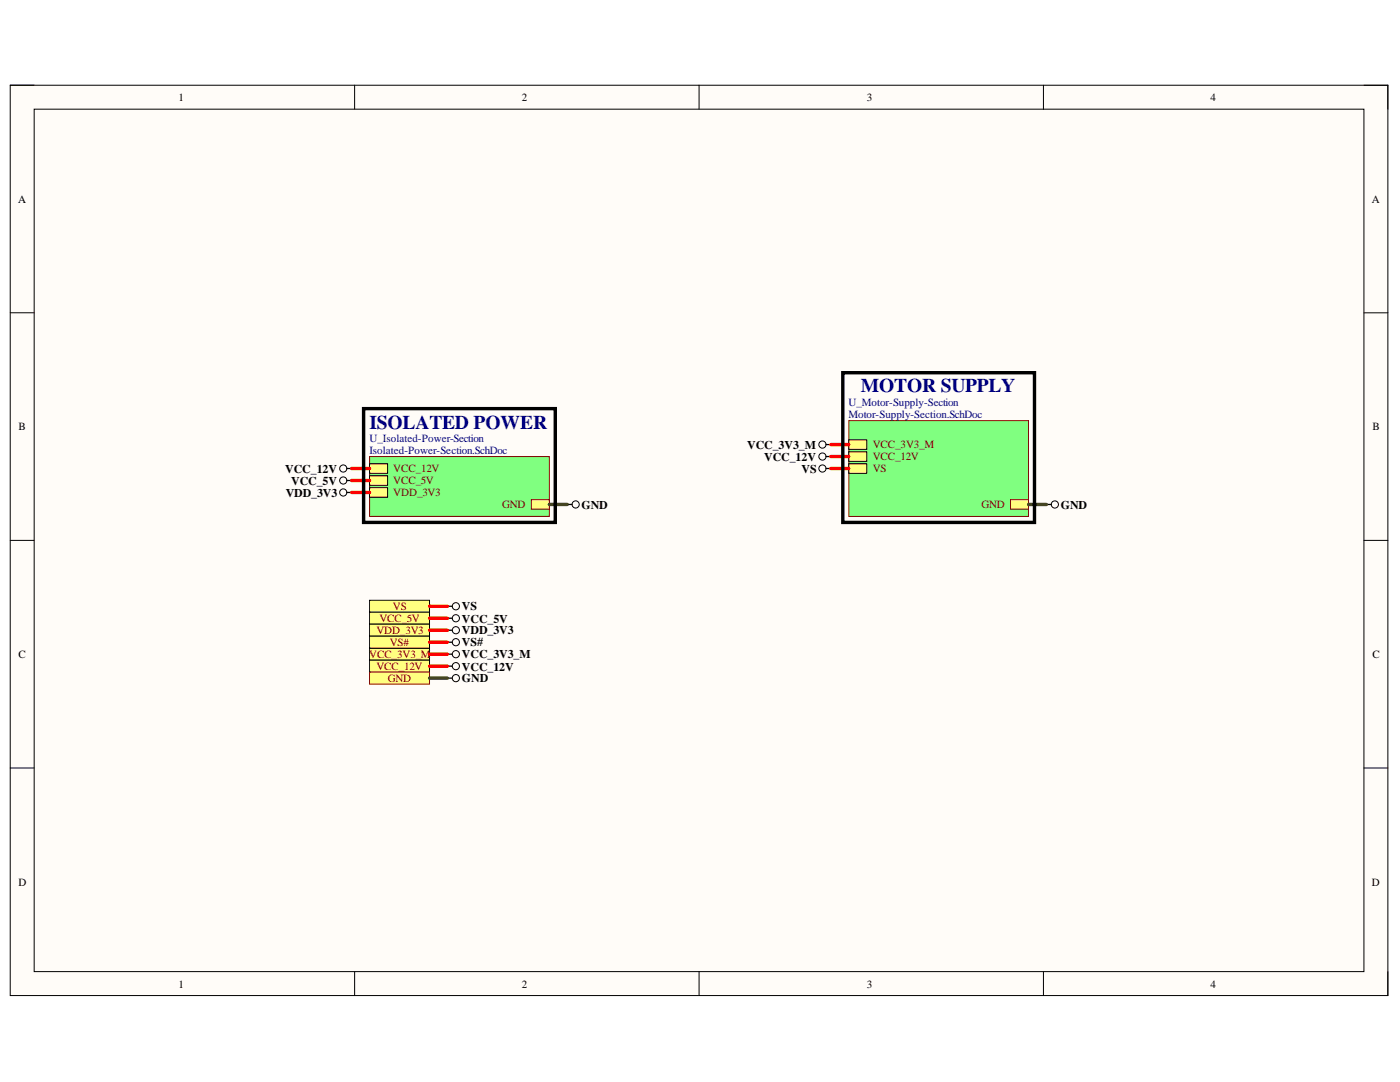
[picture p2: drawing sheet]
<svg xmlns="http://www.w3.org/2000/svg" width="279mm" height="216mm" viewBox="0 0 279 216" stroke-linecap="round" stroke-linejoin="round" font-family="sans-serif">
<path d="M2 17h275v181.7h-275z" fill-rule="evenodd" fill="#fffcf8"/>
<path d="M2 17h275v181.7h-275z" fill="none" stroke="#000" stroke-width=".2"/>
<path d="M6.8 21.8h265.4v172.1h-265.4z" fill-rule="evenodd" fill="#fffcf8"/>
<g fill="none" stroke="#000" stroke-width=".2">
<path d="M2 17h4.8M70.8 17v4.8M139.5 17v4.8M208.2 17v4.8M272.2 17h4.8v4.8M6.8 21.8h265.4v172.1h-265.4zM2 62.4h4.8M272.2 62.4h4.8M2 107.8h4.8M272.2 107.8h4.8M2 153.2h4.8M272.2 153.2h4.8"/>
<path d="M70.8 193.9v4.8M139.5 193.9v4.8M208.2 193.9v4.8M277 193.9v4.8"/>
</g>
<path d="M73.8 91.1h35.8v11.9h-35.8z" fill-rule="evenodd" fill="#80ff80"/>
<path d="M73.8 91.1h35.8v11.9h-35.8z" fill="none" stroke="#800000" stroke-width=".2"/>
<path d="M106 99.7h3.6v1.9h-3.6z" fill-rule="evenodd" fill="#ffff80"/>
<path d="M106 99.7h3.6v1.9h-3.6z" fill="none" stroke="#800000" stroke-width=".2"/>
<path d="M73.8 92.5h3.5v1.9h-3.5z" fill-rule="evenodd" fill="#ffff80"/>
<path d="M73.8 92.5h3.5v1.9h-3.5z" fill="none" stroke="#000" stroke-width=".2"/>
<path d="M73.8 94.9h3.5v1.9h-3.5z" fill-rule="evenodd" fill="#ffff80"/>
<path d="M73.8 94.9h3.5v1.9h-3.5z" fill="none" stroke="#000" stroke-width=".2"/>
<path d="M73.8 97.3h3.5v1.9h-3.5z" fill-rule="evenodd" fill="#ffff80"/>
<path d="M73.8 97.3h3.5v1.9h-3.5z" fill="none" stroke="#000" stroke-width=".2"/>
<path d="M169.4 83.9h35.9v19.2h-35.9z" fill-rule="evenodd" fill="#80ff80"/>
<path d="M169.4 83.9h35.9v19.2h-35.9z" fill="none" stroke="#800000" stroke-width=".2"/>
<path d="M169.4 87.8h3.6v1.9h-3.6z" fill-rule="evenodd" fill="#ffff80"/>
<path d="M169.4 87.8h3.6v1.9h-3.6z" fill="none" stroke="#000" stroke-width=".2"/>
<path d="M169.4 90.1h3.6v2h-3.6z" fill-rule="evenodd" fill="#ffff80"/>
<path d="M169.4 90.1h3.6v2h-3.6z" fill="none" stroke="#000" stroke-width=".2"/>
<path d="M201.7 99.7h3.6v1.9h-3.6z" fill-rule="evenodd" fill="#ffff80"/>
<path d="M201.7 99.7h3.6v1.9h-3.6z" fill="none" stroke="#800000" stroke-width=".2"/>
<path d="M169.4 92.5h3.6v1.9h-3.6z" fill-rule="evenodd" fill="#ffff80"/>
<g fill="none" stroke="#000" stroke-width=".2">
<path d="M169.4 92.5h3.6v1.9h-3.6z"/>
<circle cx="68.5" cy="93.5" r=".72"/>
<circle cx="114.9" cy="100.7" r=".72"/>
<circle cx="210.5" cy="100.7" r=".72"/>
</g>
<path d="M69.2 93.5h1M113.2 100.7h1M208.8 100.7h1" fill="none" stroke="#000" stroke-width=".25"/>
<path d="M73.8 119.8h11.9v2.4h-11.9z" fill-rule="evenodd" fill="#ffff80"/>
<g fill="none" stroke="#000" stroke-width=".2">
<path d="M73.8 119.8h11.9v2.4h-11.9z"/>
<circle cx="91" cy="121" r=".72"/>
</g>
<path d="M89.3 121h1" fill="none" stroke="#000" stroke-width=".25"/>
<path d="M73.8 122.2h11.9v2.4h-11.9z" fill-rule="evenodd" fill="#ffff80"/>
<g fill="none" stroke="#000" stroke-width=".2">
<path d="M73.8 122.2h11.9v2.4h-11.9z"/>
<circle cx="91" cy="123.4" r=".72"/>
</g>
<path d="M89.3 123.4h1" fill="none" stroke="#000" stroke-width=".25"/>
<path d="M73.8 124.6h11.9v2.4h-11.9z" fill-rule="evenodd" fill="#ffff80"/>
<g fill="none" stroke="#000" stroke-width=".2">
<path d="M73.8 124.6h11.9v2.4h-11.9z"/>
<circle cx="91" cy="125.8" r=".72"/>
</g>
<path d="M89.3 125.8h1" fill="none" stroke="#000" stroke-width=".25"/>
<path d="M73.8 129.3h11.9v2.4h-11.9z" fill-rule="evenodd" fill="#ffff80"/>
<g fill="none" stroke="#000" stroke-width=".2">
<path d="M73.8 129.3h11.9v2.4h-11.9z"/>
<circle cx="91" cy="130.5" r=".72"/>
</g>
<path d="M89.3 130.5h1" fill="none" stroke="#000" stroke-width=".25"/>
<path d="M73.8 131.7h11.9v2.4h-11.9z" fill-rule="evenodd" fill="#ffff80"/>
<g fill="none" stroke="#000" stroke-width=".2">
<path d="M73.8 131.7h11.9v2.4h-11.9z"/>
<circle cx="91" cy="132.9" r=".72"/>
</g>
<path d="M89.3 132.9h1" fill="none" stroke="#000" stroke-width=".25"/>
<path d="M73.8 134.1h11.9v2.4h-11.9z" fill-rule="evenodd" fill="#ffff80"/>
<path d="M73.8 134.1h11.9v2.4h-11.9z" fill="none" stroke="#800000" stroke-width=".2"/>
<circle cx="91" cy="135.3" r=".72" fill="none" stroke="#000" stroke-width=".2"/>
<path d="M89.3 135.3h1" fill="none" stroke="#000" stroke-width=".25"/>
<path d="M73.8 127h11.9v2.3h-11.9z" fill-rule="evenodd" fill="#ffff80"/>
<g fill="none" stroke="#000" stroke-width=".2">
<path d="M73.8 127h11.9v2.3h-11.9z"/>
<circle cx="68.5" cy="95.9" r=".72"/>
<circle cx="68.5" cy="98.3" r=".72"/>
<circle cx="164.1" cy="93.5" r=".72"/>
<circle cx="164.1" cy="91.1" r=".72"/>
<circle cx="164.1" cy="88.7" r=".72"/>
<circle cx="91" cy="128.1" r=".72"/>
</g>
<path d="M69.2 95.9h1M69.2 98.3h1M164.8 88.7h1M164.8 91.1h1M164.8 93.5h1M89.3 128.1h1" fill="none" stroke="#000" stroke-width=".25"/>
<path d="M70.2 98.3h3.6M70.2 95.9h3.6M70.2 93.5h3.6M165.8 93.5h3.6M165.8 91.1h3.6M165.8 88.7h3.6M85.7 132.9h3.6M85.7 130.5h3.6M85.7 128.1h3.6M85.7 125.8h3.6M85.7 123.4h3.6M85.7 121h3.6" fill="none" stroke="#f00" stroke-width=".68"/>
<path d="M109.6 100.7h3.6M205.3 100.7h3.5M85.7 135.3h3.6" fill="none" stroke="#274e13" stroke-width=".68"/>
<path d="M168.2 74.4h38.3v29.8h-38.3zM72.6 81.5h38.2v22.7h-38.2z" fill="none" stroke="#000" stroke-width=".68"/>
<g font-size="3.9" fill="#000080">
<text x="171.8" y="78.3">MOTOR SUPPLY</text>
<text x="73.8" y="85.5">ISOLATED POWER</text>
</g>
<g font-size="2.4">
<text x="149.1" y="89.6">VCC_3V3_M</text>
<text x="56.9" y="94.3">VCC_12V</text>
<text x="152.5" y="91.9">VCC_12V</text>
<text x="160" y="94.3">VS</text>
<text x="57" y="99.1">VDD_3V3</text>
<text x="58.1" y="96.8">VCC_5V</text>
<text x="116.1" y="101.5">GND</text>
<text x="211.7" y="101.5">GND</text>
<text x="92.2" y="121.8">VS</text>
<text x="92.2" y="124.2">VCC_5V</text>
<text x="92.2" y="126.6">VDD_3V3</text>
<text x="92.2" y="131.3">VCC_3V3_M</text>
<text x="92.2" y="129">VS#</text>
<text x="92.2" y="133.8">VCC_12V</text>
<text x="92.2" y="136.2">GND</text>
</g>
<g font-size="2.2">
<text x="35.6" y="20.1">1</text>
<text x="104.1" y="20.1">2</text>
<text x="173" y="20.1">3</text>
<text x="241.6" y="20.1">4</text>
<text x="3.6" y="40.4">A</text>
<text x="273.8" y="40.4">A</text>
<text x="3.7" y="85.8">B</text>
<text x="273.9" y="85.8">B</text>
<text x="3.7" y="131.3">C</text>
<text x="273.9" y="131.3">C</text>
<text x="3.7" y="176.7">D</text>
<text x="273.8" y="176.7">D</text>
<text x="35.6" y="197">1</text>
<text x="104.1" y="197">2</text>
<text x="173" y="197">3</text>
<text x="241.6" y="197">4</text>
</g>
<g font-size="2.2" fill="#000080">
<text x="169.3" y="81.1">U_Motor-Supply-Section</text>
<text x="169.3" y="83.5">Motor-Supply-Section.SchDoc</text>
<text x="73.8" y="88.3">U_Isolated-Power-Section</text>
<text x="73.8" y="90.7">Isolated-Power-Section.SchDoc</text>
</g>
<g font-size="2.2" fill="#800000">
<text x="174.2" y="89.5">VCC_3V3_M</text>
<text x="78.5" y="94.2">VCC_12V</text>
<text x="174.2" y="91.8">VCC_12V</text>
<text x="174.2" y="94.2">VS</text>
<text x="78.5" y="96.7">VCC_5V</text>
<text x="78.5" y="99">VDD_3V3</text>
<text x="100.2" y="101.4">GND</text>
<text x="195.9" y="101.4">GND</text>
<text x="75.7" y="124.2">VCC_5V</text>
<text x="78.4" y="121.7">VS</text>
<text x="73.7" y="131.3">VCC_3V3_M</text>
<text x="75.1" y="126.5">VDD_3V3</text>
<text x="77.8" y="128.9">VS#</text>
<text x="75.1" y="133.7">VCC_12V</text>
<text x="77.4" y="136.1">GND</text>
</g>
</svg>
